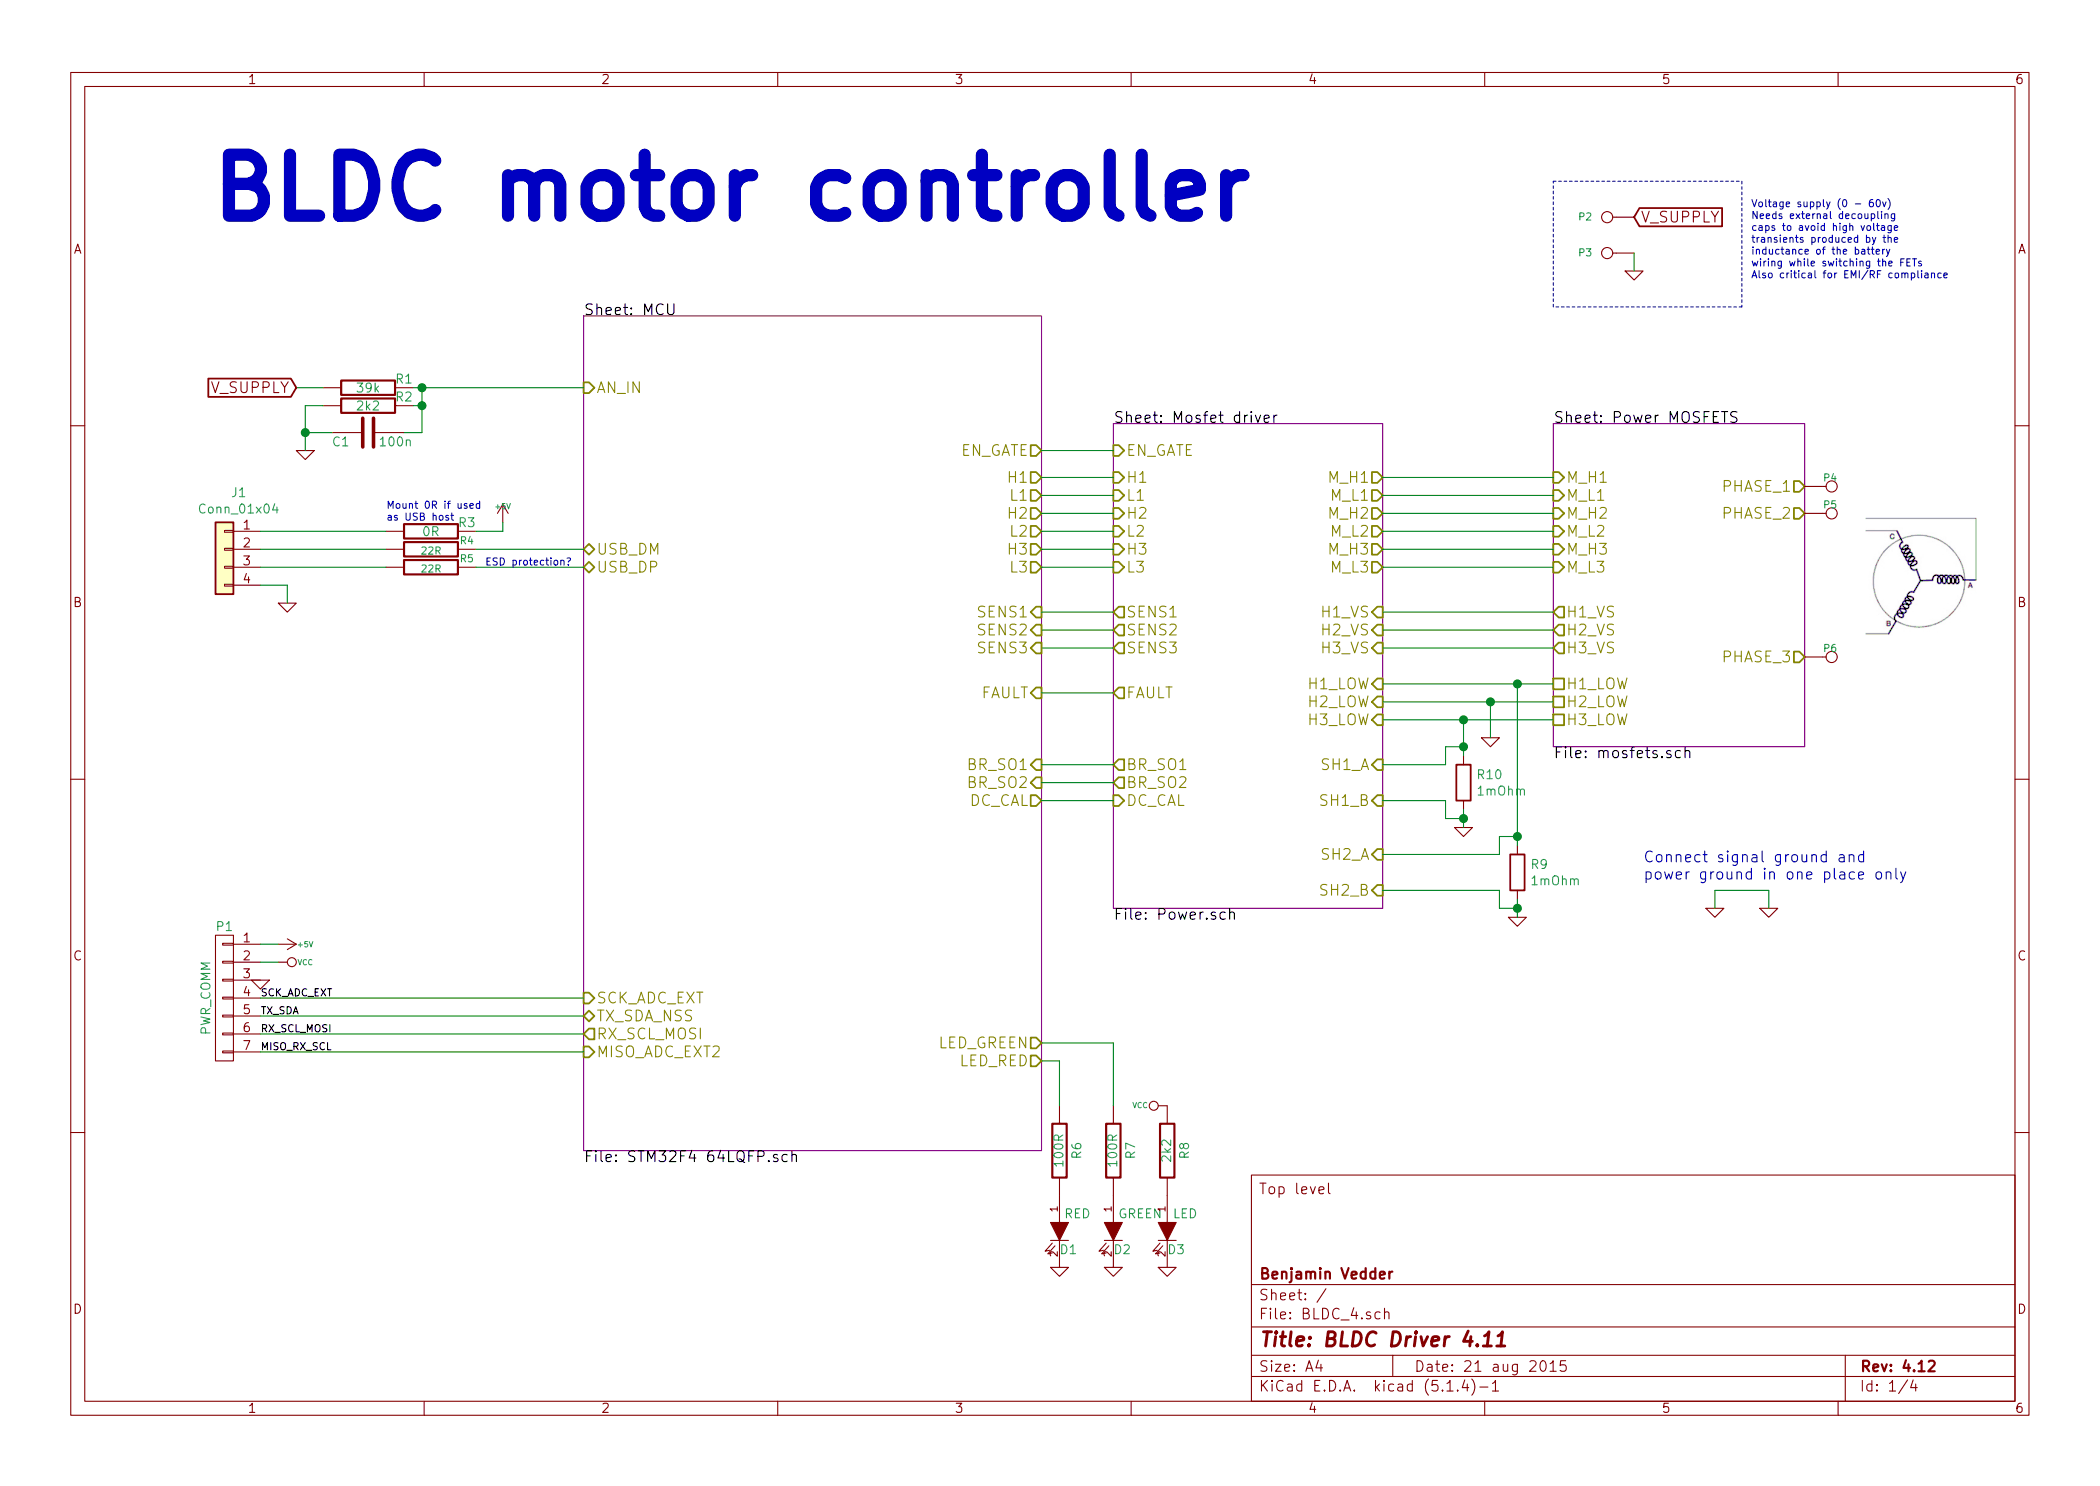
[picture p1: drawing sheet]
EESchema Schematic File Version 4
LIBS:BLDC_4-cache
EELAYER 30 0
EELAYER END
$Descr A4 11693 8268
encoding utf-8
Sheet 1 4
Title "BLDC Driver 4.11"
Date "21 aug 2015"
Rev "4.12"
Comp "Benjamin Vedder"
Comment1 ""
Comment2 ""
Comment3 ""
Comment4 "Top level"
$EndDescr
$Comp
L BLDC_4-rescue:C-RESCUE-BLDC_4 C1
U 1 1
P 2050 2400
F 0 "C1" V 2100 2500 50  0000 L CNN
F 1 "100n" V 2100 2150 50  0000 L CNN
F 2 "Capacitor_SMD:C_0603_1608Metric_Pad1.05x0.95mm_HandSolder" H 2050 2400 60  0001 C CNN
F 3 "" H 2050 2400 60  0001 C CNN
	1    2050 2400
	0    -1   1    0   
$EndComp
Text GLabel 1650 2150 0    60   Input ~ 0
V_SUPPLY
$Comp
L BLDC_4-rescue:GND-RESCUE-BLDC_4 #PWR05
U 1 1
P 1700 2500
F 0 "#PWR05" H 1700 2500 30  0001 C CNN
F 1 "GND" H 1700 2430 30  0001 C CNN
F 2 "" H 1700 2500 60  0001 C CNN
F 3 "" H 1700 2500 60  0001 C CNN
	1    1700 2500
	-1   0    0    -1  
$EndComp
$Comp
L BLDC_4-rescue:R-RESCUE-BLDC_4 R2
U 1 1
P 2050 2250
F 0 "R2" V 2000 2050 50  0000 C CNN
F 1 "2k2" V 2050 2250 50  0000 C CNN
F 2 "Resistor_SMD:R_0603_1608Metric" H 2050 2250 60  0001 C CNN
F 3 "" H 2050 2250 60  0001 C CNN
	1    2050 2250
	0    -1   1    0   
$EndComp
$Comp
L BLDC_4-rescue:R-RESCUE-BLDC_4 R1
U 1 1
P 2050 2150
F 0 "R1" V 2000 1950 50  0000 C CNN
F 1 "39k" V 2050 2150 50  0000 C CNN
F 2 "Resistor_SMD:R_0603_1608Metric" H 2050 2150 60  0001 C CNN
F 3 "" H 2050 2150 60  0001 C CNN
	1    2050 2150
	0    -1   1    0   
$EndComp
$Comp
L BLDC_4-rescue:GND-RESCUE-BLDC_4 #PWR01
U 1 1
P 1450 5450
F 0 "#PWR01" H 1450 5450 30  0001 C CNN
F 1 "GND" H 1450 5380 30  0001 C CNN
F 2 "" H 1450 5450 60  0001 C CNN
F 3 "" H 1450 5450 60  0001 C CNN
	1    1450 5450
	-1   0    0    -1  
$EndComp
$Comp
L power:+5V #PWR02
U 1 1
P 1550 5250
F 0 "#PWR02" H 1550 5340 20  0001 C CNN
F 1 "+5V" V 1550 5400 30  0000 C CNN
F 2 "" H 1550 5250 60  0001 C CNN
F 3 "" H 1550 5250 60  0001 C CNN
	1    1550 5250
	0    1    1    0   
$EndComp
$Comp
L power:VCC #PWR03
U 1 1
P 1550 5350
F 0 "#PWR03" H 1550 5450 30  0001 C CNN
F 1 "VCC" V 1550 5500 30  0000 C CNN
F 2 "" H 1550 5350 60  0001 C CNN
F 3 "" H 1550 5350 60  0001 C CNN
	1    1550 5350
	0    1    1    0   
$EndComp
$Comp
L BLDC_4-rescue:R-RESCUE-BLDC_4 R3
U 1 1
P 2400 2950
F 0 "R3" V 2350 2750 50  0000 C CNN
F 1 "0R" V 2400 2950 50  0000 C CNN
F 2 "Resistor_SMD:R_0603_1608Metric" H 2400 2950 60  0001 C CNN
F 3 "" H 2400 2950 60  0001 C CNN
	1    2400 2950
	0    -1   1    0   
$EndComp
$Comp
L power:+5V #PWR06
U 1 1
P 2800 2900
F 0 "#PWR06" H 2800 2990 20  0001 C CNN
F 1 "+5V" H 2800 2990 30  0000 C CNN
F 2 "" H 2800 2900 60  0001 C CNN
F 3 "" H 2800 2900 60  0001 C CNN
	1    2800 2900
	1    0    0    -1  
$EndComp
Text Notes 2150 2900 0    40   ~ 0
Mount 0R if used\nas USB host
Text Notes 2700 3150 0    40   ~ 0
ESD protection?\n
$Sheet
S 8650 2350 1400 1800
U 53F826DC
F0 "Power MOSFETS" 60
F1 "mosfets.sch" 60
F2 "M_H1" I L 8650 2650 60 
F3 "M_L1" I L 8650 2750 60 
F4 "H1_VS" O L 8650 3400 60 
F5 "M_H2" I L 8650 2850 60 
F6 "M_L2" I L 8650 2950 60 
F7 "H2_VS" O L 8650 3500 60 
F8 "H1_LOW" U L 8650 3800 60 
F9 "H2_LOW" U L 8650 3900 60 
F10 "H3_LOW" U L 8650 4000 60 
F11 "H3_VS" O L 8650 3600 60 
F12 "M_H3" I L 8650 3050 60 
F13 "M_L3" I L 8650 3150 60 
F14 "PHASE_1" O R 10050 2700 60 
F15 "PHASE_2" O R 10050 2850 60 
F16 "PHASE_3" O R 10050 3650 60 
$EndSheet
$Comp
L BLDC_4-rescue:GND-RESCUE-BLDC_4 #PWR015
U 1 1
P 9550 5050
F 0 "#PWR015" H 9550 5050 30  0001 C CNN
F 1 "GND" H 9550 4980 30  0001 C CNN
F 2 "" H 9550 5050 60  0001 C CNN
F 3 "" H 9550 5050 60  0001 C CNN
	1    9550 5050
	1    0    0    -1  
$EndComp
$Comp
L BLDC_4-rescue:CONN_1 P3
U 1 1
P 8950 1400
F 0 "P3" H 9030 1400 40  0000 L CNN
F 1 "IN-" H 8950 1455 30  0001 C CNN
F 2 "CRF1:1PAD_4x5mm" H 8950 1400 60  0001 C CNN
F 3 "" H 8950 1400 60  0001 C CNN
	1    8950 1400
	-1   0    0    1   
$EndComp
$Comp
L BLDC_4-rescue:CONN_1 P2
U 1 1
P 8950 1200
F 0 "P2" H 9030 1200 40  0000 L CNN
F 1 "IN+" H 8950 1255 30  0001 C CNN
F 2 "CRF1:1PAD_4x5mm" H 8950 1200 60  0001 C CNN
F 3 "" H 8950 1200 60  0001 C CNN
	1    8950 1200
	-1   0    0    1   
$EndComp
$Comp
L BLDC_4-rescue:CONN_1 P4
U 1 1
P 10200 2700
F 0 "P4" H 10150 2750 40  0000 L CNN
F 1 "MOTOR3" H 10200 2755 30  0001 C CNN
F 2 "CRF1:1PAD_4x5mm" H 10200 2700 60  0001 C CNN
F 3 "" H 10200 2700 60  0001 C CNN
	1    10200 2700
	1    0    0    -1  
$EndComp
$Comp
L BLDC_4-rescue:CONN_1 P5
U 1 1
P 10200 2850
F 0 "P5" H 10150 2900 40  0000 L CNN
F 1 "MOTOR2" H 10200 2905 30  0001 C CNN
F 2 "CRF1:1PAD_4x5mm" H 10200 2850 60  0001 C CNN
F 3 "" H 10200 2850 60  0001 C CNN
	1    10200 2850
	1    0    0    -1  
$EndComp
$Comp
L BLDC_4-rescue:CONN_1 P6
U 1 1
P 10200 3650
F 0 "P6" H 10150 3700 40  0000 L CNN
F 1 "MOTOR1" H 10200 3705 30  0001 C CNN
F 2 "CRF1:1PAD_4x5mm" H 10200 3650 60  0001 C CNN
F 3 "" H 10200 3650 60  0001 C CNN
	1    10200 3650
	1    0    0    -1  
$EndComp
Text GLabel 9100 1200 2    60   Input ~ 0
V_SUPPLY
Text Label 1450 5750 0    40   ~ 0
RX_SCL_MOSI
Text Label 1450 5650 0    40   ~ 0
TX_SDA
Text Label 1450 5550 0    40   ~ 0
SCK_ADC_EXT
Text Notes 1150 1250 0    340  ~ 68
BLDC motor controller
$Comp
L BLDC_4-rescue:R-RESCUE-BLDC_4 R4
U 1 1
P 2400 3050
F 0 "R4" V 2350 3250 40  0000 C CNN
F 1 "22R" V 2407 3051 40  0000 C CNN
F 2 "Resistor_SMD:R_0603_1608Metric" V 2330 3050 30  0001 C CNN
F 3 "" H 2400 3050 30  0000 C CNN
	1    2400 3050
	0    1    1    0   
$EndComp
$Comp
L BLDC_4-rescue:R-RESCUE-BLDC_4 R5
U 1 1
P 2400 3150
F 0 "R5" V 2350 3350 40  0000 C CNN
F 1 "22R" V 2407 3151 40  0000 C CNN
F 2 "Resistor_SMD:R_0603_1608Metric" V 2330 3150 30  0001 C CNN
F 3 "" H 2400 3150 30  0000 C CNN
	1    2400 3150
	0    1    1    0   
$EndComp
Text Notes 9750 1550 0    40   ~ 0
Voltage supply (0 - 60v)\nNeeds external decoupling\ncaps to avoid high voltage\ntransients produced by the\ninductance of the battery\nwiring while switching the FETs\nAlso critical for EMI/RF compliance
$Comp
L BLDC_4-rescue:R-RESCUE-BLDC_4 R6
U 1 1
P 5900 6400
F 0 "R6" V 5800 6400 50  0000 C CNN
F 1 "100R" V 5900 6400 50  0000 C CNN
F 2 "Resistor_SMD:R_0603_1608Metric" H 5900 6400 60  0001 C CNN
F 3 "" H 5900 6400 60  0001 C CNN
	1    5900 6400
	-1   0    0    1   
$EndComp
$Comp
L BLDC_4-rescue:LED-RESCUE-BLDC_4 D1
U 1 1
P 5900 6850
F 0 "D1" V 6000 6900 50  0000 C CNN
F 1 "RED" V 5800 6950 50  0000 C CNN
F 2 "LED_SMD:LED_0603_1608Metric" H 5900 6850 60  0001 C CNN
F 3 "" H 5900 6850 60  0001 C CNN
	1    5900 6850
	0    1    1    0   
$EndComp
$Comp
L BLDC_4-rescue:GND-RESCUE-BLDC_4 #PWR07
U 1 1
P 5900 7050
F 0 "#PWR07" H 5900 7050 30  0001 C CNN
F 1 "GND" H 5900 6980 30  0001 C CNN
F 2 "" H 5900 7050 60  0001 C CNN
F 3 "" H 5900 7050 60  0001 C CNN
	1    5900 7050
	1    0    0    -1  
$EndComp
$Comp
L BLDC_4-rescue:R-RESCUE-BLDC_4 R7
U 1 1
P 6200 6400
F 0 "R7" V 6100 6400 50  0000 C CNN
F 1 "100R" V 6200 6400 50  0000 C CNN
F 2 "Resistor_SMD:R_0603_1608Metric" H 6200 6400 60  0001 C CNN
F 3 "" H 6200 6400 60  0001 C CNN
	1    6200 6400
	-1   0    0    1   
$EndComp
$Comp
L BLDC_4-rescue:LED-RESCUE-BLDC_4 D2
U 1 1
P 6200 6850
F 0 "D2" V 6300 6900 50  0000 C CNN
F 1 "GREEN" V 6100 7000 50  0000 C CNN
F 2 "LED_SMD:LED_0603_1608Metric" H 6200 6850 60  0001 C CNN
F 3 "" H 6200 6850 60  0001 C CNN
	1    6200 6850
	0    1    1    0   
$EndComp
$Comp
L BLDC_4-rescue:GND-RESCUE-BLDC_4 #PWR08
U 1 1
P 6200 7050
F 0 "#PWR08" H 6200 7050 30  0001 C CNN
F 1 "GND" H 6200 6980 30  0001 C CNN
F 2 "" H 6200 7050 60  0001 C CNN
F 3 "" H 6200 7050 60  0001 C CNN
	1    6200 7050
	1    0    0    -1  
$EndComp
$Comp
L BLDC_4-rescue:LED-RESCUE-BLDC_4 D3
U 1 1
P 6500 6850
F 0 "D3" V 6600 6900 50  0000 C CNN
F 1 "LED" V 6400 6950 50  0000 C CNN
F 2 "LED_SMD:LED_0603_1608Metric" H 6500 6850 60  0001 C CNN
F 3 "" H 6500 6850 60  0001 C CNN
	1    6500 6850
	0    1    1    0   
$EndComp
$Comp
L BLDC_4-rescue:R-RESCUE-BLDC_4 R8
U 1 1
P 6500 6400
F 0 "R8" V 6400 6400 50  0000 C CNN
F 1 "2k2" V 6500 6400 50  0000 C CNN
F 2 "Resistor_SMD:R_0603_1608Metric" H 6500 6400 60  0001 C CNN
F 3 "" H 6500 6400 60  0001 C CNN
	1    6500 6400
	-1   0    0    1   
$EndComp
$Comp
L BLDC_4-rescue:GND-RESCUE-BLDC_4 #PWR010
U 1 1
P 6500 7050
F 0 "#PWR010" H 6500 7050 30  0001 C CNN
F 1 "GND" H 6500 6980 30  0001 C CNN
F 2 "" H 6500 7050 60  0001 C CNN
F 3 "" H 6500 7050 60  0001 C CNN
	1    6500 7050
	1    0    0    -1  
$EndComp
$Comp
L power:VCC #PWR09
U 1 1
P 6500 6150
F 0 "#PWR09" H 6500 6250 30  0001 C CNN
F 1 "VCC" V 6500 6300 30  0000 C CNN
F 2 "" H 6500 6150 60  0001 C CNN
F 3 "" H 6500 6150 60  0001 C CNN
	1    6500 6150
	0    -1   -1   0   
$EndComp
$Sheet
S 6200 2350 1500 2700
U 504F83BE
F0 "Mosfet driver" 60
F1 "Power.sch" 60
F2 "FAULT" O L 6200 3850 60 
F3 "DC_CAL" I L 6200 4450 60 
F4 "EN_GATE" I L 6200 2500 60 
F5 "H1" I L 6200 2650 60 
F6 "L1" I L 6200 2750 60 
F7 "H2" I L 6200 2850 60 
F8 "L2" I L 6200 2950 60 
F9 "H3" I L 6200 3050 60 
F10 "L3" I L 6200 3150 60 
F11 "BR_SO1" O L 6200 4250 60 
F12 "BR_SO2" O L 6200 4350 60 
F13 "SENS1" O L 6200 3400 60 
F14 "SENS2" O L 6200 3500 60 
F15 "SENS3" O L 6200 3600 60 
F16 "M_H1" O R 7700 2650 60 
F17 "M_L1" O R 7700 2750 60 
F18 "H1_LOW" I R 7700 3800 60 
F19 "M_H2" O R 7700 2850 60 
F20 "M_L2" O R 7700 2950 60 
F21 "H2_LOW" I R 7700 3900 60 
F22 "M_H3" O R 7700 3050 60 
F23 "M_L3" O R 7700 3150 60 
F24 "H3_LOW" I R 7700 4000 60 
F25 "H1_VS" I R 7700 3400 60 
F26 "H2_VS" I R 7700 3500 60 
F27 "H3_VS" I R 7700 3600 60 
F28 "SH1_A" I R 7700 4250 60 
F29 "SH1_B" I R 7700 4450 60 
F30 "SH2_A" I R 7700 4750 60 
F31 "SH2_B" I R 7700 4950 60 
$EndSheet
Wire Wire Line
	1550 5250 1450 5250
Wire Wire Line
	1550 5350 1450 5350
Connection ~ 1700 2400
Wire Wire Line
	1850 2400 1700 2400
Connection ~ 2350 2150
Wire Wire Line
	2300 2250 2350 2250
Wire Wire Line
	1800 2150 1650 2150
Wire Wire Line
	1700 2250 1800 2250
Wire Wire Line
	1700 2250 1700 2400
Wire Wire Line
	2300 2150 2350 2150
Wire Wire Line
	2350 2150 2350 2250
Wire Wire Line
	2350 2400 2250 2400
Connection ~ 2350 2250
Wire Wire Line
	2800 2900 2800 2950
Wire Wire Line
	5800 2500 6200 2500
Wire Wire Line
	6200 2650 5800 2650
Wire Wire Line
	5800 2750 6200 2750
Wire Wire Line
	6200 2850 5800 2850
Wire Wire Line
	5800 2950 6200 2950
Wire Wire Line
	6200 3050 5800 3050
Wire Wire Line
	5800 3150 6200 3150
Wire Wire Line
	6200 4350 5800 4350
Wire Wire Line
	5800 3850 6200 3850
Wire Wire Line
	6200 3400 5800 3400
Wire Wire Line
	5800 3500 6200 3500
Wire Wire Line
	6200 3600 5800 3600
Wire Wire Line
	5800 4250 6200 4250
Wire Wire Line
	5800 4450 6200 4450
Wire Wire Line
	7700 2650 8650 2650
Wire Wire Line
	8650 2750 7700 2750
Wire Wire Line
	7700 2850 8650 2850
Wire Wire Line
	8650 2950 7700 2950
Wire Wire Line
	7700 3050 8650 3050
Wire Wire Line
	8650 3150 7700 3150
Wire Wire Line
	7700 3400 8650 3400
Wire Wire Line
	8650 3500 7700 3500
Wire Wire Line
	7700 3600 8650 3600
Wire Wire Line
	7700 3800 8450 3800
Wire Wire Line
	7700 3900 8300 3900
Wire Wire Line
	7700 4000 8150 4000
Connection ~ 8150 4000
Connection ~ 8450 3800
Wire Wire Line
	8300 3900 8300 4100
Connection ~ 8300 3900
Wire Wire Line
	9550 4950 9550 5050
Wire Wire Line
	9850 4950 9850 5050
Wire Wire Line
	9100 1500 9100 1400
Wire Wire Line
	1450 5750 3250 5750
Wire Wire Line
	1450 5650 3250 5650
Wire Wire Line
	1450 5550 3250 5550
Wire Wire Line
	2650 3050 3250 3050
Wire Wire Line
	2650 3150 3250 3150
Wire Notes Line
	8650 1000 9700 1000
Wire Notes Line
	9700 1000 9700 1700
Wire Notes Line
	9700 1700 8650 1700
Wire Notes Line
	8650 1700 8650 1000
Wire Wire Line
	5900 5900 5900 6150
Wire Wire Line
	6200 6150 6200 5800
Wire Wire Line
	5800 5900 5900 5900
Wire Wire Line
	6200 5800 5800 5800
Wire Wire Line
	2800 2950 2650 2950
Wire Wire Line
	9550 4950 9850 4950
$Comp
L BLDC_4-rescue:GND-RESCUE-BLDC_4 #PWR016
U 1 1
P 9850 5050
F 0 "#PWR016" H 9850 5050 30  0001 C CNN
F 1 "GND" H 9850 4980 30  0001 C CNN
F 2 "" H 9850 5050 60  0001 C CNN
F 3 "" H 9850 5050 60  0001 C CNN
	1    9850 5050
	1    0    0    -1  
$EndComp
$Comp
L BLDC_4-rescue:GND-RESCUE-BLDC_4 #PWR013
U 1 1
P 8450 5100
F 0 "#PWR013" H 8450 5100 30  0001 C CNN
F 1 "GND" H 8450 5030 30  0001 C CNN
F 2 "" H 8450 5100 60  0001 C CNN
F 3 "" H 8450 5100 60  0001 C CNN
	1    8450 5100
	1    0    0    -1  
$EndComp
$Comp
L BLDC_4-rescue:GND-RESCUE-BLDC_4 #PWR011
U 1 1
P 8150 4600
F 0 "#PWR011" H 8150 4600 30  0001 C CNN
F 1 "GND" H 8150 4530 30  0001 C CNN
F 2 "" H 8150 4600 60  0001 C CNN
F 3 "" H 8150 4600 60  0001 C CNN
	1    8150 4600
	1    0    0    -1  
$EndComp
$Comp
L BLDC_4-rescue:GND-RESCUE-BLDC_4 #PWR012
U 1 1
P 8300 4100
F 0 "#PWR012" H 8300 4100 30  0001 C CNN
F 1 "GND" H 8300 4030 30  0001 C CNN
F 2 "" H 8300 4100 60  0001 C CNN
F 3 "" H 8300 4100 60  0001 C CNN
	1    8300 4100
	1    0    0    -1  
$EndComp
$Comp
L BLDC_4-rescue:GND-RESCUE-BLDC_4 #PWR014
U 1 1
P 9100 1500
F 0 "#PWR014" H 9100 1500 30  0001 C CNN
F 1 "GND" H 9100 1430 30  0001 C CNN
F 2 "" H 9100 1500 60  0001 C CNN
F 3 "" H 9100 1500 60  0001 C CNN
	1    9100 1500
	1    0    0    -1  
$EndComp
Text Notes 9150 4900 0    60   ~ 0
Connect signal ground and\npower ground in one place only
$Comp
L BLDC_4-rescue:CONN_01X07 P1
U 1 1
P 1250 5550
F 0 "P1" H 1250 5950 50  0000 C CNN
F 1 "PWR_COMM" V 1350 5550 50  0000 C CNN
F 2 "Connector_JST:JST_PH_B7B-PH-K_1x07_P2.00mm_Vertical" H 1250 5550 60  0001 C CNN
F 3 "" H 1250 5550 60  0000 C CNN
	1    1250 5550
	-1   0    0    -1  
$EndComp
Wire Wire Line
	3250 5850 1450 5850
Text Label 1450 5850 0    40   ~ 0
MISO_RX_SCL
Wire Wire Line
	1700 2400 1700 2500
Wire Wire Line
	2350 2150 3250 2150
Wire Wire Line
	2350 2250 2350 2400
Wire Wire Line
	8150 4000 8650 4000
Wire Wire Line
	8450 3800 8650 3800
Wire Wire Line
	8300 3900 8650 3900
$Sheet
S 3250 1750 2550 4650
U 53F7501A
F0 "MCU" 60
F1 "STM32F4 64LQFP.sch" 60
F2 "USB_DM" T L 3250 3050 60 
F3 "USB_DP" T L 3250 3150 60 
F4 "L3" O R 5800 3150 60 
F5 "L2" O R 5800 2950 60 
F6 "L1" O R 5800 2750 60 
F7 "FAULT" I R 5800 3850 60 
F8 "H3" O R 5800 3050 60 
F9 "H2" O R 5800 2850 60 
F10 "H1" O R 5800 2650 60 
F11 "SENS3" I R 5800 3600 60 
F12 "SENS2" I R 5800 3500 60 
F13 "SENS1" I R 5800 3400 60 
F14 "BR_SO1" I R 5800 4250 60 
F15 "BR_SO2" I R 5800 4350 60 
F16 "AN_IN" I L 3250 2150 60 
F17 "EN_GATE" O R 5800 2500 60 
F18 "DC_CAL" O R 5800 4450 60 
F19 "LED_RED" O R 5800 5900 60 
F20 "LED_GREEN" O R 5800 5800 60 
F21 "SCK_ADC_EXT" I L 3250 5550 60 
F22 "MISO_ADC_EXT2" I L 3250 5850 60 
F23 "RX_SCL_MOSI" O L 3250 5750 60 
F24 "TX_SDA_NSS" T L 3250 5650 60 
$EndSheet
$Comp
L BLDC_4-rescue:GND-RESCUE-BLDC_4 #PWR04
U 1 1
P 1600 3350
F 0 "#PWR04" H 1600 3350 30  0001 C CNN
F 1 "GND" H 1600 3280 30  0001 C CNN
F 2 "" H 1600 3350 60  0001 C CNN
F 3 "" H 1600 3350 60  0001 C CNN
	1    1600 3350
	1    0    0    -1  
$EndComp
Wire Wire Line
	1450 3150 2150 3150
Wire Wire Line
	2150 3050 1450 3050
Wire Wire Line
	2150 2950 1450 2950
Wire Wire Line
	1600 3350 1600 3250
Wire Wire Line
	1600 3250 1450 3250
$Comp
L Connector_Generic:Conn_01x04 J1
U 1 1
P 1250 3050
F 0 "J1" H 1170 3367 50  0000 C CNN
F 1 "Conn_01x04" H 1170 3276 50  0000 C CNN
F 2 "Connector_PinHeader_2.54mm:PinHeader_1x04_P2.54mm_Vertical" H 1250 3050 50  0001 C CNN
F 3 "~" H 1250 3050 50  0001 C CNN
	1    1250 3050
	-1   0    0    -1  
$EndComp
$Comp
L Device:R R10
U 1 1
P 8150 4350
F 0 "R10" H 8220 4396 50  0000 L CNN
F 1 "1mOhm" H 8220 4305 50  0000 L CNN
F 2 "Resistor_SMD:R_0612_1632Metric" V 8080 4350 50  0001 C CNN
F 3 "~" H 8150 4350 50  0001 C CNN
	1    8150 4350
	1    0    0    -1  
$EndComp
Wire Wire Line
	8150 4000 8150 4150
Wire Wire Line
	8150 4500 8150 4550
$Comp
L Device:R R9
U 1 1
P 8450 4850
F 0 "R9" H 8520 4896 50  0000 L CNN
F 1 "1mOhm" H 8520 4805 50  0000 L CNN
F 2 "Resistor_SMD:R_0612_1632Metric" V 8380 4850 50  0001 C CNN
F 3 "~" H 8450 4850 50  0001 C CNN
	1    8450 4850
	1    0    0    -1  
$EndComp
Wire Wire Line
	8450 3800 8450 4650
Wire Wire Line
	8450 5000 8450 5050
Wire Wire Line
	8050 4450 8050 4550
Wire Wire Line
	8050 4550 8150 4550
Wire Wire Line
	7700 4450 8050 4450
Connection ~ 8150 4550
Wire Wire Line
	8150 4550 8150 4600
Wire Wire Line
	8050 4250 8050 4150
Wire Wire Line
	8050 4150 8150 4150
Wire Wire Line
	7700 4250 8050 4250
Connection ~ 8150 4150
Wire Wire Line
	8150 4150 8150 4200
Wire Wire Line
	8350 4750 8350 4650
Wire Wire Line
	8350 4650 8450 4650
Wire Wire Line
	7700 4750 8350 4750
Connection ~ 8450 4650
Wire Wire Line
	8450 4650 8450 4700
Wire Wire Line
	8350 4950 8350 5050
Wire Wire Line
	8350 5050 8450 5050
Wire Wire Line
	7700 4950 8350 4950
Connection ~ 8450 5050
Wire Wire Line
	8450 5050 8450 5100
$EndSCHEMATC
